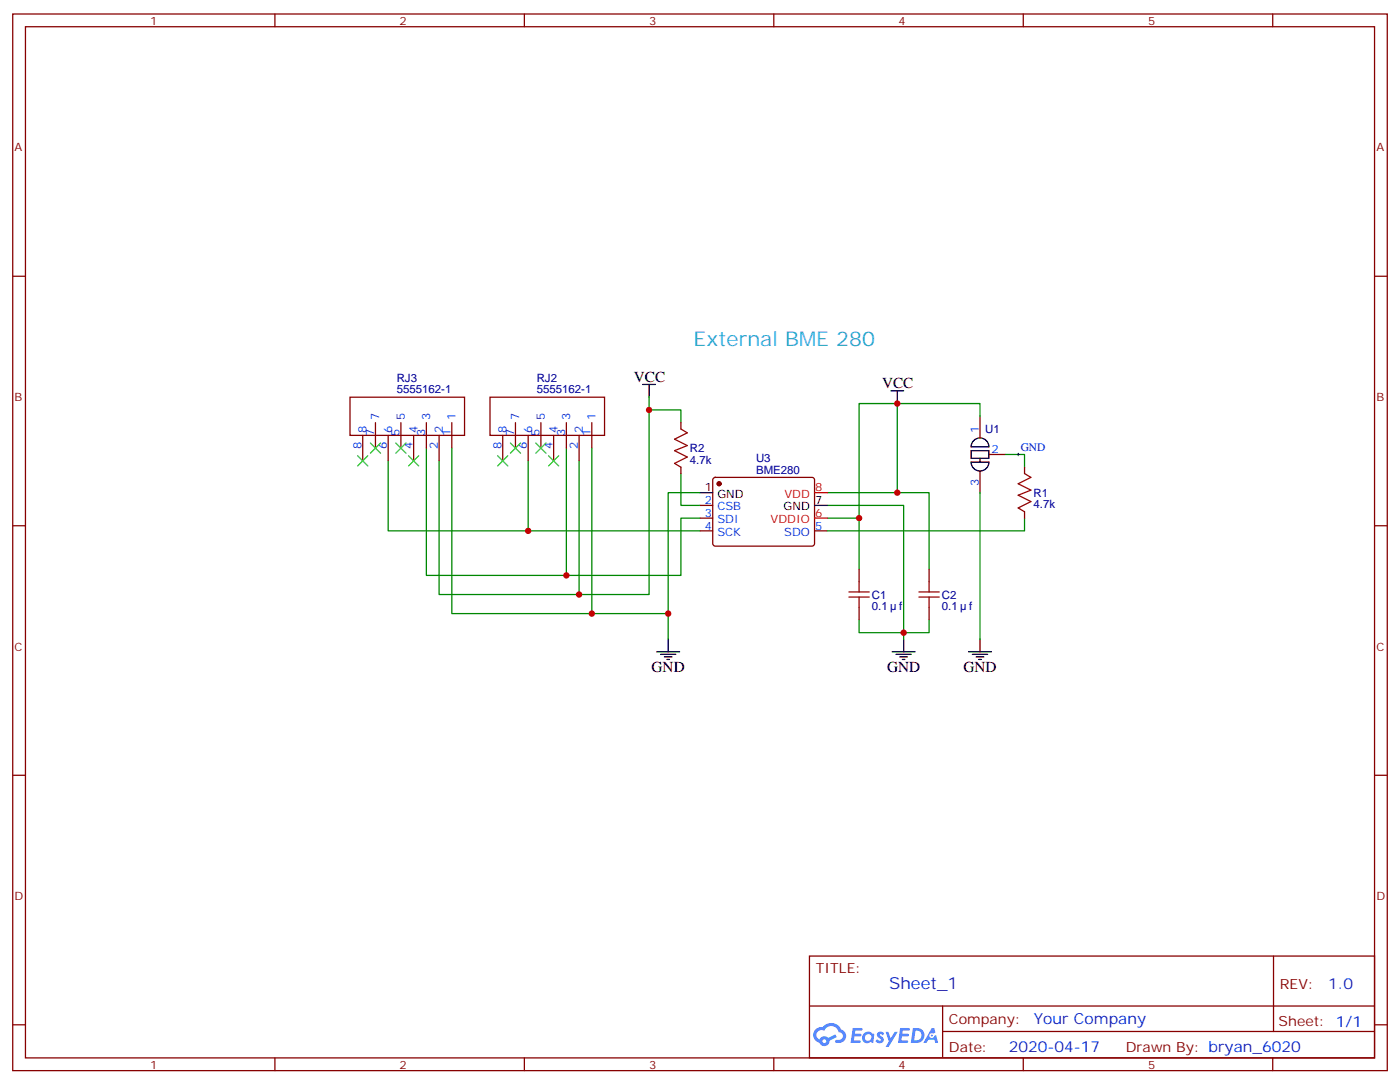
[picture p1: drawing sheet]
<svg xmlns="http://www.w3.org/2000/svg" width="388mm" height="300mm" viewBox="0 0 388 300" stroke-linecap="round" stroke-linejoin="round" font-family="sans-serif">
<g fill="none" stroke="#870000" stroke-width=".35">
<path d="M3.5 3.9h381v292.8h-381zM7.1 7.4h373.9v285.8h-373.9zM76.2 3.9v3.5M145.3 3.9v3.5M214.5 3.9v3.5M283.6 3.9v3.5M352.8 3.9v3.5M3.5 76.6h3.6M381 76.6h3.5M3.5 145.7h3.6M381 145.7h3.5M3.5 214.8h3.6"/>
<path d="M381 214.8h3.5M224.4 264.9h156.6v28.3h-156.6zM224.4 278.8h156.5M261.3 278.8v14.1M353 265v20.8M3.5 284h3.6M76.2 293.2v3.5M145.3 293.2v3.5M214.5 293.2v3.5M261.3 285.8h119.6M283.6 293.2v3.5M352.8 293.2v3.5"/>
<path d="M381 284h3.5"/>
</g>
<g fill="#5487ff">
<path d="M243.4 286.1a1.22 1.22 0 0 1 1.7 .3l-.4 .6a.47 .47 0 0 0-.4-.5 .47 .47 0 0 0-.5 .2l.1 .2a1.23 1.23 0 0 1 .8 1.9 1.44 1.44 0 0 1-2.1-.3l.5-.5 .8 .4a.29 .29 0 0 0 .3-.3 .29 .29 0 0 0-.3-.3 1.04 1.04 0 0 1-.5-1.7z"/>
<path d="M236.4 284.9h2.3l.3 .1-.1 .6h-1.8l-.1 .9h1.5l.3 .3-.4 .4h-1.6l-.1 1.1h1.7l.2 .4-.2 .3h-2.6z"/>
<path d="M249.5 284.9h2.4l.3 .1-.1 .6h-1.9l-.1 .9h1.5l.4 .3-.4 .4h-1.6l-.2 1.1h1.8l.1 .4-.1 .3h-2.7z"/>
<path d="M258.3 284.9h.7l.3 1.2-.6 .3a.69 .69 0 0 0-1 .3 .69 .69 0 0 0 .4 1 .69 .69 0 0 0 .9-.6l.5-.3 .5 2.2h-.8l-.2-.9h-1.7l-.5 .9h-.9z"/>
<path d="M245.5 285.9h.8l.6 1.9 1.1-1.9h.8l-2.5 4.2h-.8l.9-1.5z"/>
<path d="M253 284.9l-.6 4.1h1.4a2.11 2.11 0 0 0 2.4-2.1 2.11 2.11 0 0 0-2.5-2zM253.8 285.6a1.39 1.39 0 0 1 1.6 1.4 1.39 1.39 0 0 1-1.8 1.3h-.2z"/>
<path d="M239.4 286.5a1.54 1.54 0 0 0-.1 2.1 1.54 1.54 0 0 0 2.1 .2l.6 .2 .3-2.3-.1-.2-.4-.1a1.49 1.49 0 0 0-2.4 .1zM239.6 287.5a.95 .95 0 0 1 1.9 0 .95 .95 0 0 1-1.9 0z"/>
<path d="M226.1 285.2a2.18 2.18 0 0 0 1 3.8 1.44 1.44 0 0 0 1.7 .9 1.44 1.44 0 0 0 1.1-1.5l2-1-.4-.7-1.9 .9a1.47 1.47 0 0 0-2.5 .5 1.39 1.39 0 0 1-.6-2 1.39 1.39 0 0 1 2-.5 2.12 2.12 0 0 1 2.1-1.3 2.12 2.12 0 0 1 1.9 1.7 1.14 1.14 0 0 1 1.1 1.4 1.14 1.14 0 0 1-1.6 .8 .43 .43 0 0 0-.6 .3 .43 .43 0 0 0 .5 .5 1.98 1.98 0 0 0 2.5-1.2 1.98 1.98 0 0 0-1.3-2.5 3.1 3.1 0 0 0-5.2-.7l-.9 .1zM228 288.5a.54 .54 0 0 1 1 0 .54 .54 0 0 1-1 0z"/>
<circle cx="258.3" cy="287" r=".26"/>
</g>
<g fill="none" stroke="#008700" stroke-width=".35">
<path d="M179.9 110.1v3.5M188.7 117.1v-3.5h-8.8v51.1h-19.4v-37M248.7 111.8h22.9v3.6M107.6 127.7v19.4h38.8M118.2 124.2v35.3h38.8M121.7 127.7v37h38.8M125.2 124.2v45.8h38.8M146.4 127.7v19.4h47.6M157 124.2v35.3h31.7v-15.9h5.3M164 124.2v45.8h21.2M188.7 131.2v8.9h5.3M194 136.5h-8.8v40.6"/>
<path d="M229.3 136.5h28.2v21.2M248.7 136.5v-24.7h-10.6v31.8M271.6 136.5v40.6M278.7 125.9h5.3v3.6M229.3 140.1h21.2v35.2h-12.4v-3.5M229.3 143.6h8.8v14.1M284 143.6v3.5h-54.7M257.5 171.8v3.5h-7v1.8"/>
</g>
<g fill="none" stroke="#000" stroke-width=".35">
<path d="M178.2 106.5h3.5M179.9 106.5v3.6M246.9 108.3h3.6M248.7 108.3v3.5M194 136.5h3.6M269.2 124.9h4.9v2.1h-4.9zM269.2 128.1h4.9a2.47 2.47 0 0 1-2.5 2.4 2.47 2.47 0 0 1-2.4-2.4zM269.7 122.3a2.47 2.47 0 0 1 2.8-.8 2.47 2.47 0 0 1 1.6 2.3h-4.9zM271.6 127v1.1M225.8 140.1h3.5M185.2 177.1v3.5M250.5 177.1v3.5"/>
<path d="M271.6 177.1v3.5M182 180.6h6.4M183.1 181.3h4.2M184.1 182h2.2M184.9 182.7h.7M247.3 180.6h6.3M248.4 181.3h4.2M249.4 182h2.1M250.1 182.7h.7M268.5 180.6h6.3M269.5 181.3h4.3M270.6 182h2.1"/>
<path d="M271.3 182.7h.7"/>
</g>
<circle cx="199.3" cy="134.1" r=".53" fill="#870000" stroke="#870000" stroke-width=".35"/>
<g fill="none" stroke="#870000" stroke-width=".35">
<path d="M97 110.1h31.8v10.5h-31.8zM104.1 117.1v7.1M111.1 117.1v7.1M118.2 117.1v7.1M125.2 117.1v7.1M135.8 110.1h31.8v10.5h-31.8zM142.9 117.1v7.1M149.9 117.1v7.1M157 117.1v7.1M164 117.1v7.1M188.7 117.1v1.8M271.6 115.4v6"/>
<path d="M100.5 120.6v7.1M107.6 120.6v7.1M114.7 120.6v7.1M121.7 120.6v7.1M139.3 120.6v7.1M146.4 120.6v7.1M153.5 120.6v7.1M160.5 120.6v7.1M188.7 129.5v1.7M197.8 132.5l.5-.2h27l.5 .7-.1 17.9-.6 .4h-27.1l-.4-.7v-17.6zM271.6 130.5v6M274.1 125.9h4.6"/>
<path d="M284 129.5v1.7M194 140.1h3.6M194 143.6h3.6M194 147.1h3.6M225.8 147.1h3.5M238.1 157.7v3.5M257.5 157.7v3.5M284 141.8v1.8M238.1 168.3v3.5M257.5 168.3v3.5"/>
</g>
<path d="M225.8 136.5h3.5M225.8 143.6h3.5" fill="none" stroke="#f00" stroke-width=".35"/>
<path d="M281.9 125.9h.7M282.2 125.6v.7" fill="none" stroke="#000" stroke-width=".28"/>
<path d="M188.7 118.9l1.8 1-3.5 1.8 3.5 1.8-3.5 1.4 3.5 1.7-3.5 1.8 1.7 1.1M284 131.2l1.8 1.1-3.6 1.8 3.6 1.7-3.6 1.4 3.6 1.8-3.6 1.8 1.8 1M235.3 165.5h5.6M235.3 164h5.6M238.1 161.2v2.8M238.1 165.5v2.8M254.7 165.5h5.6M254.7 164h5.6M257.5 161.2v2.8M257.5 165.5v2.8" fill="none" stroke="#a10000" stroke-width=".35"/>
<g fill="none" stroke="#3c3" stroke-width=".35">
<path d="M99.1 126.3l2.9 2.8M102 126.3l-2.9 2.8M102.7 122.8l2.8 2.8M105.5 122.8l-2.8 2.8M109.7 122.8l2.8 2.8M112.5 122.8l-2.8 2.8M113.2 126.3l2.9 2.8M116.1 126.3l-2.9 2.8M137.9 126.3l2.9 2.8M140.8 126.3l-2.9 2.8M141.5 122.8l2.8 2.8M144.3 122.8l-2.8 2.8"/>
<path d="M148.5 122.8l2.8 2.8M151.3 122.8l-2.8 2.8M152 126.3l2.9 2.8M154.9 126.3l-2.9 2.8"/>
</g>
<g fill="#c00">
<circle cx="179.9" cy="113.6" r=".88"/>
<circle cx="160.5" cy="164.7" r=".88"/>
<circle cx="248.7" cy="136.5" r=".88"/>
<circle cx="248.7" cy="111.8" r=".88"/>
<circle cx="185.2" cy="170" r=".88"/>
<circle cx="157" cy="159.5" r=".88"/>
<circle cx="146.4" cy="147.1" r=".88"/>
<circle cx="250.5" cy="175.3" r=".88"/>
<circle cx="164" cy="170" r=".88"/>
<circle cx="238.1" cy="143.6" r=".88"/>
</g>
<text font-size="5.6" fill="#23abe3" x="192.3" y="96">External BME 280</text>
<text font-size="4.6" fill="#00f" x="246.5" y="274">Sheet_1</text>
<g font-size="4.2">
<text x="175.7" y="105.8">VCC</text>
<text x="244.5" y="107.6">VCC</text>
<text x="180.6" y="186.3">GND</text>
<text x="245.9" y="186.3">GND</text>
<text x="267.1" y="186.3">GND</text>
</g>
<g font-size="4.2" fill="#00f">
<text x="368.2" y="274.2">1.0</text>
<text x="286.5" y="283.8">Your Company</text>
<text x="279.6" y="291.6">2020-04-17</text>
</g>
<g font-size="3.9" fill="#800">
<text x="226.1" y="269.5">TITLE:</text>
<text x="354.8" y="274.2">REV:</text>
<text x="263" y="283.7">Company:</text>
<text x="354.4" y="284.3">Sheet: 1/1</text>
<text x="263" y="291.4">Date:</text>
<text x="312.1" y="291.5">Drawn By: bryan_6020</text>
</g>
<g font-size="3.2" fill="#800">
<text x="41.6" y="6.9">1</text>
<text x="110.8" y="6.9">2</text>
<text x="179.9" y="6.9">3</text>
<text x="249.1" y="6.9">4</text>
<text x="318.2" y="6.9">5</text>
<text x="4.1" y="42">A</text>
<text x="381.5" y="42">A</text>
<text x="4.1" y="111.1">B</text>
<text x="381.5" y="111.1">B</text>
<text x="4.1" y="180.3">C</text>
<text x="381.5" y="180.3">C</text>
<text x="4.1" y="249.4">D</text>
<text x="381.5" y="249.4">D</text>
<text x="41.6" y="296.2">1</text>
<text x="110.8" y="296.2">2</text>
<text x="179.9" y="296.2">3</text>
<text x="249.1" y="296.2">4</text>
<text x="318.2" y="296.2">5</text>
</g>
<g font-size="3.2" fill="#000080">
<text x="110" y="105.8">RJ3</text>
<text x="148.8" y="105.8">RJ2</text>
<text x="110" y="109">5555162-1</text>
<text x="148.8" y="109">5555162-1</text>
<text x="191.2" y="125.3">R2</text>
<text x="273.1" y="120">U1</text>
<text x="191.2" y="128.5">4.7k</text>
<text x="209.6" y="131.2">BME280</text>
<text x="209.6" y="128">U3</text>
<text x="286.5" y="137.6">R1</text>
<text x="286.5" y="140.8">4.7k</text>
<text x="241.7" y="165.9">C1</text>
<text x="261.1" y="165.9">C2</text>
<text x="241.7" y="169">0.1</text>
<text x="249.2" y="169">f</text>
<text x="261.1" y="169">0.1</text>
<text x="268.6" y="169">f</text>
</g>
<g font-size="3.2" fill="#00f">
<text x="101.6" y="119.9" transform="rotate(-90 101.6 119.9)">8</text>
<text x="105.1" y="116.4" transform="rotate(-90 105.1 116.4)">7</text>
<text x="108.7" y="119.9" transform="rotate(-90 108.7 119.9)">6</text>
<text x="112.2" y="116.4" transform="rotate(-90 112.2 116.4)">5</text>
<text x="115.7" y="119.9" transform="rotate(-90 115.7 119.9)">4</text>
<text x="119.2" y="116.4" transform="rotate(-90 119.2 116.4)">3</text>
<text x="122.8" y="119.9" transform="rotate(-90 122.8 119.9)">2</text>
<text x="126.3" y="116.4" transform="rotate(-90 126.3 116.4)">1</text>
<text x="140.4" y="119.9" transform="rotate(-90 140.4 119.9)">8</text>
<text x="143.9" y="116.4" transform="rotate(-90 143.9 116.4)">7</text>
<text x="147.5" y="119.9" transform="rotate(-90 147.5 119.9)">6</text>
<text x="151" y="116.4" transform="rotate(-90 151 116.4)">5</text>
<text x="154.5" y="119.9" transform="rotate(-90 154.5 119.9)">4</text>
<text x="158" y="116.4" transform="rotate(-90 158 116.4)">3</text>
<text x="161.6" y="119.9" transform="rotate(-90 161.6 119.9)">2</text>
<text x="165.1" y="116.4" transform="rotate(-90 165.1 116.4)">1</text>
<text x="271.3" y="119.9" transform="rotate(-90 271.3 119.9)">1</text>
<text x="100.2" y="124.4" transform="rotate(-90 100.2 124.4)">8</text>
<text x="103.7" y="120.9" transform="rotate(-90 103.7 120.9)">7</text>
<text x="107.2" y="124.4" transform="rotate(-90 107.2 124.4)">6</text>
<text x="110.8" y="120.9" transform="rotate(-90 110.8 120.9)">5</text>
<text x="114.3" y="124.4" transform="rotate(-90 114.3 124.4)">4</text>
<text x="117.8" y="120.9" transform="rotate(-90 117.8 120.9)">3</text>
<text x="121.4" y="124.4" transform="rotate(-90 121.4 124.4)">2</text>
<text x="124.9" y="120.9" transform="rotate(-90 124.9 120.9)">1</text>
<text x="139" y="124.4" transform="rotate(-90 139 124.4)">8</text>
<text x="142.5" y="120.9" transform="rotate(-90 142.5 120.9)">7</text>
<text x="146" y="124.4" transform="rotate(-90 146 124.4)">6</text>
<text x="149.6" y="120.9" transform="rotate(-90 149.6 120.9)">5</text>
<text x="153.1" y="124.4" transform="rotate(-90 153.1 124.4)">4</text>
<text x="156.6" y="120.9" transform="rotate(-90 156.6 120.9)">3</text>
<text x="160.2" y="124.4" transform="rotate(-90 160.2 124.4)">2</text>
<text x="163.7" y="120.9" transform="rotate(-90 163.7 120.9)">1</text>
<text x="274.8" y="125.6">2</text>
<text x="282.9" y="125.1">GND</text>
<text x="271.3" y="134.7" transform="rotate(-90 271.3 134.7)">3</text>
<text x="195.4" y="139.7">2</text>
<text x="195.4" y="143.2">3</text>
<text x="198.9" y="141.5">CSB</text>
<text x="195.4" y="146.8">4</text>
<text x="198.9" y="145">SDI</text>
<text x="198.9" y="148.5">SCK</text>
<text x="217.4" y="148.5">SDO</text>
<text x="226" y="146.8">5</text>
</g>
<g font-size="3.2">
<text x="195.4" y="136.2">1</text>
<text x="198.9" y="137.9">GND</text>
<text x="217.2" y="141.5">GND</text>
<text x="226" y="139.7">7</text>
</g>
<g font-size="3.2" fill="#f00">
<text x="217.4" y="137.9">VDD</text>
<text x="226" y="136.2">8</text>
<text x="226" y="143.2">6</text>
<text x="213.6" y="145">VDDIO</text>
</g>
</svg>
